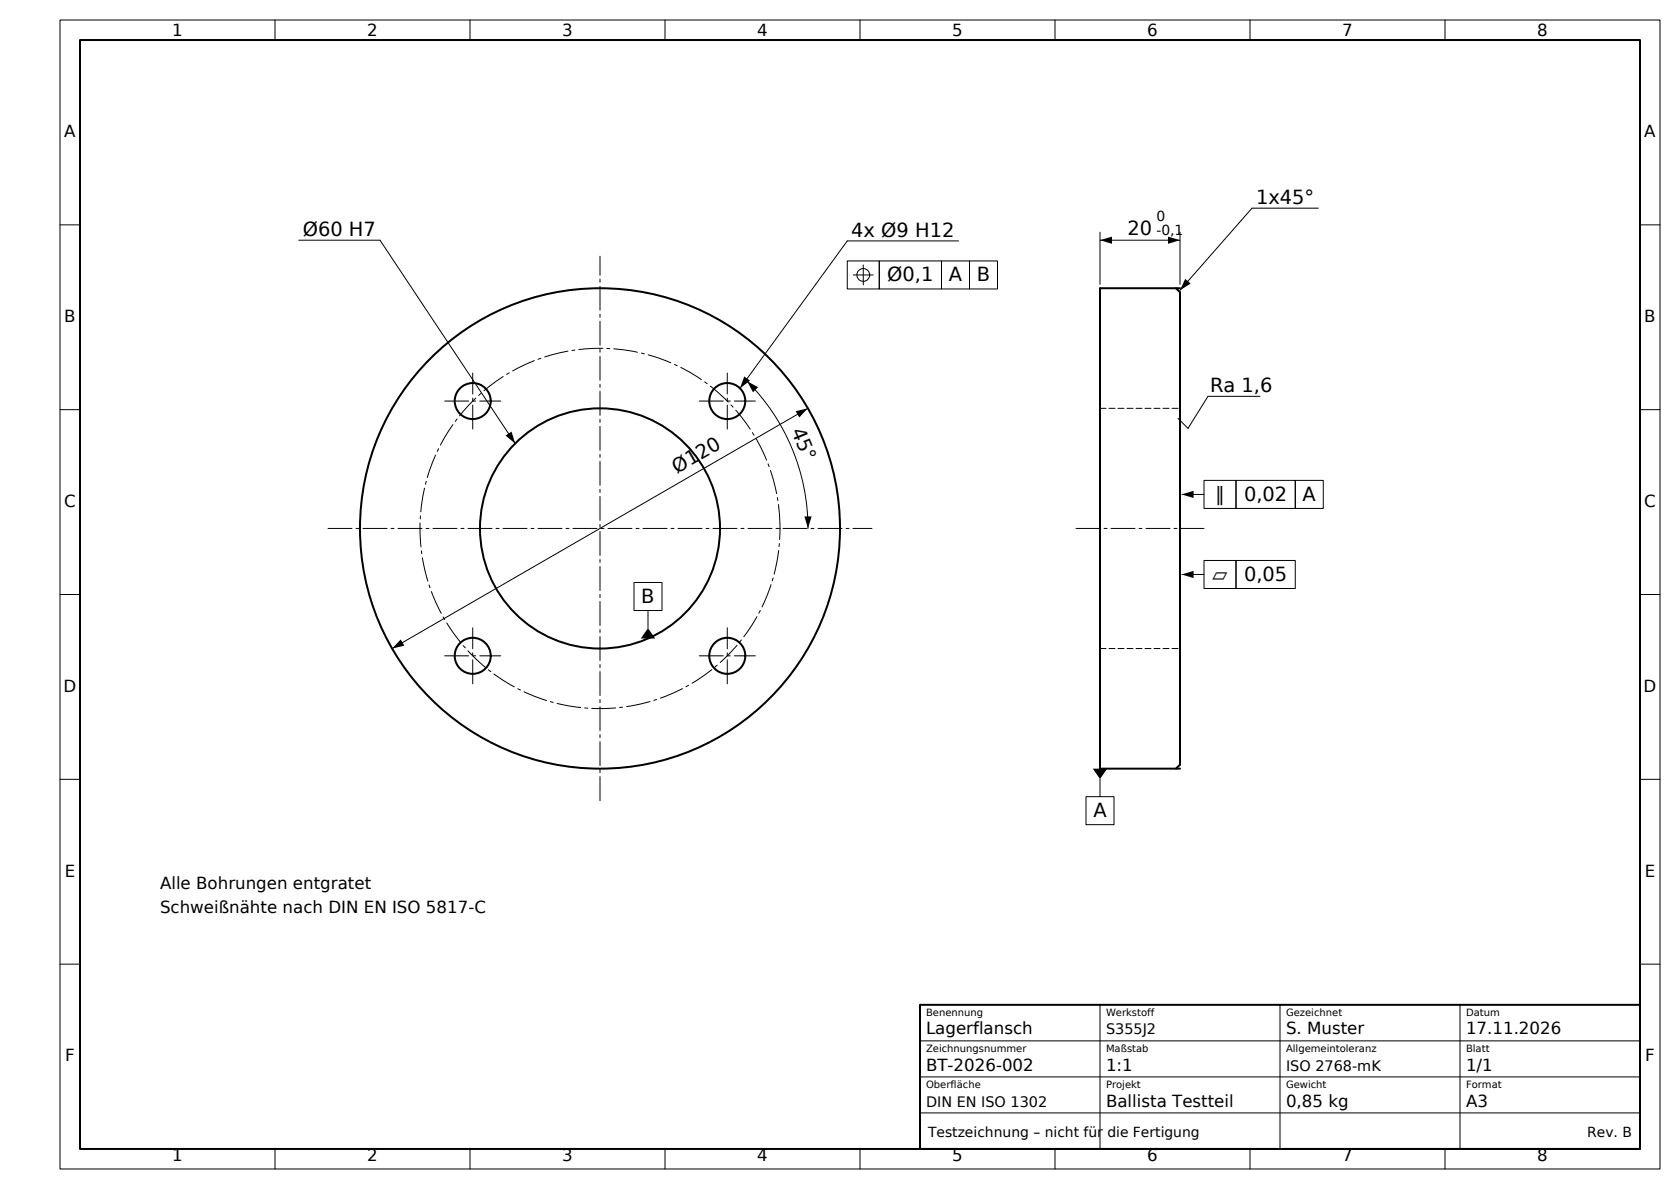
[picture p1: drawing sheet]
<svg xmlns="http://www.w3.org/2000/svg" width="420mm" height="297mm" viewBox="0 0 420 297" stroke-linecap="round" stroke-linejoin="round" font-family="sans-serif">
<g fill="none" stroke="#000" stroke-width=".5">
<path d="M20 10h390v277h-390zM294 72l1 1v118l-1 1M295 72h-20v120h20M230 251h180v36h-180z"/>
<circle cx="118.2" cy="100.2" r="4.5"/>
<circle cx="181.8" cy="100.2" r="4.5"/>
<circle cx="150" cy="132" r="60"/>
<circle cx="150" cy="132" r="30"/>
<circle cx="118.2" cy="163.8" r="4.5"/>
<circle cx="181.8" cy="163.8" r="4.5"/>
</g>
<path d="M111.2 100.2h14M118.2 107.2v-14M174.8 100.2h14M181.8 107.2v-14M82 132h136M195 132a45 45 0 0 0-66.6-39.4 45 45 0 0 0-2.6 77.3 45 45 0 0 0 69.1-34.8l.1-3.1M269 132h32M111.2 163.8h14M118.2 170.8v-14M174.8 163.8h14M181.8 170.8v-14M150 200v-136" fill="none" stroke="#000" stroke-width=".25" stroke-dasharray="6 1 .7 1"/>
<g fill="none" stroke="#000" stroke-width=".25">
<path d="M15 5h400v287h-400zM68.8 5v5M117.5 5v5M166.2 5v5M215 5v5M263.8 5v5M312.5 5v5M361.3 5v5M15 56.2h5M275 58v13M295 58v13M329.6 52h-16.6l-18 20.5"/>
<path d="M410 56.2h5M74.7 60h20.3l33.8 50.8M211.8 65.2h8v7h-8zM213.3 68.7h5M215.8 66.2v5M219.8 65.2h15.6v7h-15.6zM235.4 65.2h7v7h-7zM239.6 60.2h-27.8l-26.8 36.8M242.4 65.2h7v7h-7zM275 60h20M186.8 95.2a52 52 0 0 1 15.2 36.8M315 99h-13l-5 8-2.5-2.5"/>
<path d="M15 102.3h5M202 102l-104 60M301 120h8v7h-8zM309 120h14.8v7h-14.8zM323.8 120h7v7h-7zM410 102.3h5M295.5 123.5h5.5M301 140h8v7h-8zM309 140h14.8v7h-14.8zM15 148.5h5M158.5 145.5h7v7h-7zM162 152.5v4.4"/>
<path d="M295.5 143.5h5.5M410 148.5h5M15 194.7h5M271.5 199h7v7h-7zM275 194.6v4.4M410 194.7h5M15 240.8h5M230 260h180M275 251v36M320 251v36M365 251v36M410 240.8h5"/>
<path d="M230 278h180M230 269h180M68.8 287v5M117.5 287v5M166.2 287v5M215 287v5M263.8 287v5M312.5 287v5M361.3 287v5"/>
<circle cx="215.8" cy="68.7" r="1.6"/>
</g>
<g fill="#000">
<path d="M275 60l3-.9v1.8zM292 59.1l3 .9-3 .9zM296.3 69.7l1.4 1.1-2.7 1.7zM186.1 94l1.4 1.1-2.5 1.9zM186.8 95.2l2.7 1.5-1.2 1.3zM126.4 108.8l1.5-1 .9 3zM198.9 102.7l3.1-.7-2.2 2.3zM201.1 129h1.8l-.9 3zM295.4 123.5l3-.9v1.8zM162 156.9l1.8 2.6h-3.6zM295.4 143.5l3-.9v1.8zM100.2 159.7l.9 1.6-3.1 .7z"/>
<path d="M273.2 192h3.6l-1.8 2.6z"/>
</g>
<path d="M275 102h20M275 162h20" fill="none" stroke="#000" stroke-width=".25" stroke-dasharray="1.5 .7"/>
<g font-size="4.9">
<text x="314" y="51">1x45°</text>
<text x="75.7" y="59">Ø60 H7</text>
<text x="212.8" y="59.2">4x Ø9 H12</text>
<text x="281.9" y="58.8">20</text>
<text x="221.8" y="70.3">Ø0,1</text>
<text x="237.2" y="70.3">A</text>
<text x="244.2" y="70.3">B</text>
<text x="302.5" y="97.8">Ra 1,6</text>
<text x="197.8" y="107.5" transform="rotate(68 197.8 107.5)">45°</text>
<text x="169.2" y="118.4" transform="rotate(-30 169.2 118.4)">Ø120</text>
<text x="303.8" y="125.1">∥</text>
<text x="311" y="125.1">0,02</text>
<text x="325.7" y="125.1">A</text>
<text x="303.1" y="145.1">⏥</text>
<text x="311" y="145.1">0,05</text>
<text x="160.3" y="150.6">B</text>
<text x="273.3" y="204.1">A</text>
</g>
<g font-size="4.2">
<text x="43" y="9">1</text>
<text x="91.8" y="9">2</text>
<text x="140.5" y="9">3</text>
<text x="189.3" y="9">4</text>
<text x="238" y="9">5</text>
<text x="286.8" y="9">6</text>
<text x="335.5" y="9">7</text>
<text x="384.3" y="9">8</text>
<text x="16.1" y="34.3">A</text>
<text x="411.1" y="34.3">A</text>
<text x="16.1" y="80.4">B</text>
<text x="411.1" y="80.4">B</text>
<text x="16" y="126.6">C</text>
<text x="411" y="126.6">C</text>
<text x="15.9" y="172.8">D</text>
<text x="410.9" y="172.8">D</text>
<text x="16.2" y="219">E</text>
<text x="411.2" y="219">E</text>
<text x="40" y="222">Alle Bohrungen entgratet</text>
<text x="40" y="228">Schweißnähte nach DIN EN ISO 5817-C</text>
<text x="231.5" y="258.4">Lagerflansch</text>
<text x="321.5" y="258.4">S. Muster</text>
<text x="366.5" y="258.4">17.11.2026</text>
<text x="16.3" y="265.1">F</text>
<text x="231.5" y="267.4">BT-2026-002</text>
<text x="276.5" y="267.4">1:1</text>
<text x="366.5" y="267.4">1/1</text>
<text x="411.3" y="265.1">F</text>
<text x="276.5" y="276.4">Ballista Testteil</text>
<text x="321.5" y="276.4">0,85 kg</text>
<text x="366.5" y="276.4">A3</text>
<text x="43" y="290">1</text>
<text x="91.8" y="290">2</text>
<text x="140.5" y="290">3</text>
<text x="189.3" y="290">4</text>
<text x="238" y="290">5</text>
<text x="286.8" y="290">6</text>
<text x="335.5" y="290">7</text>
<text x="384.3" y="290">8</text>
</g>
<g font-size="3.6">
<text x="276.5" y="258.4">S355J2</text>
<text x="321.5" y="267.4">ISO 2768-mK</text>
<text x="231.5" y="276.4">DIN EN ISO 1302</text>
</g>
<g font-size="3.5">
<text x="289.1" y="55.3">0</text>
<text x="289.1" y="58.8">-0,1</text>
<text x="232" y="284">Testzeichnung – nicht für die Fertigung</text>
<text x="396.8" y="284">Rev. B</text>
</g>
<g font-size="2.5">
<text x="231.5" y="253.8">Benennung</text>
<text x="276.5" y="253.8">Werkstoff</text>
<text x="321.5" y="253.8">Gezeichnet</text>
<text x="366.5" y="253.8">Datum</text>
<text x="231.5" y="262.8">Zeichnungsnummer</text>
<text x="276.5" y="262.8">Maßstab</text>
<text x="321.5" y="262.8">Allgemeintoleranz</text>
<text x="366.5" y="262.8">Blatt</text>
<text x="231.5" y="271.8">Oberfläche</text>
<text x="276.5" y="271.8">Projekt</text>
<text x="321.5" y="271.8">Gewicht</text>
<text x="366.5" y="271.8">Format</text>
</g>
</svg>
